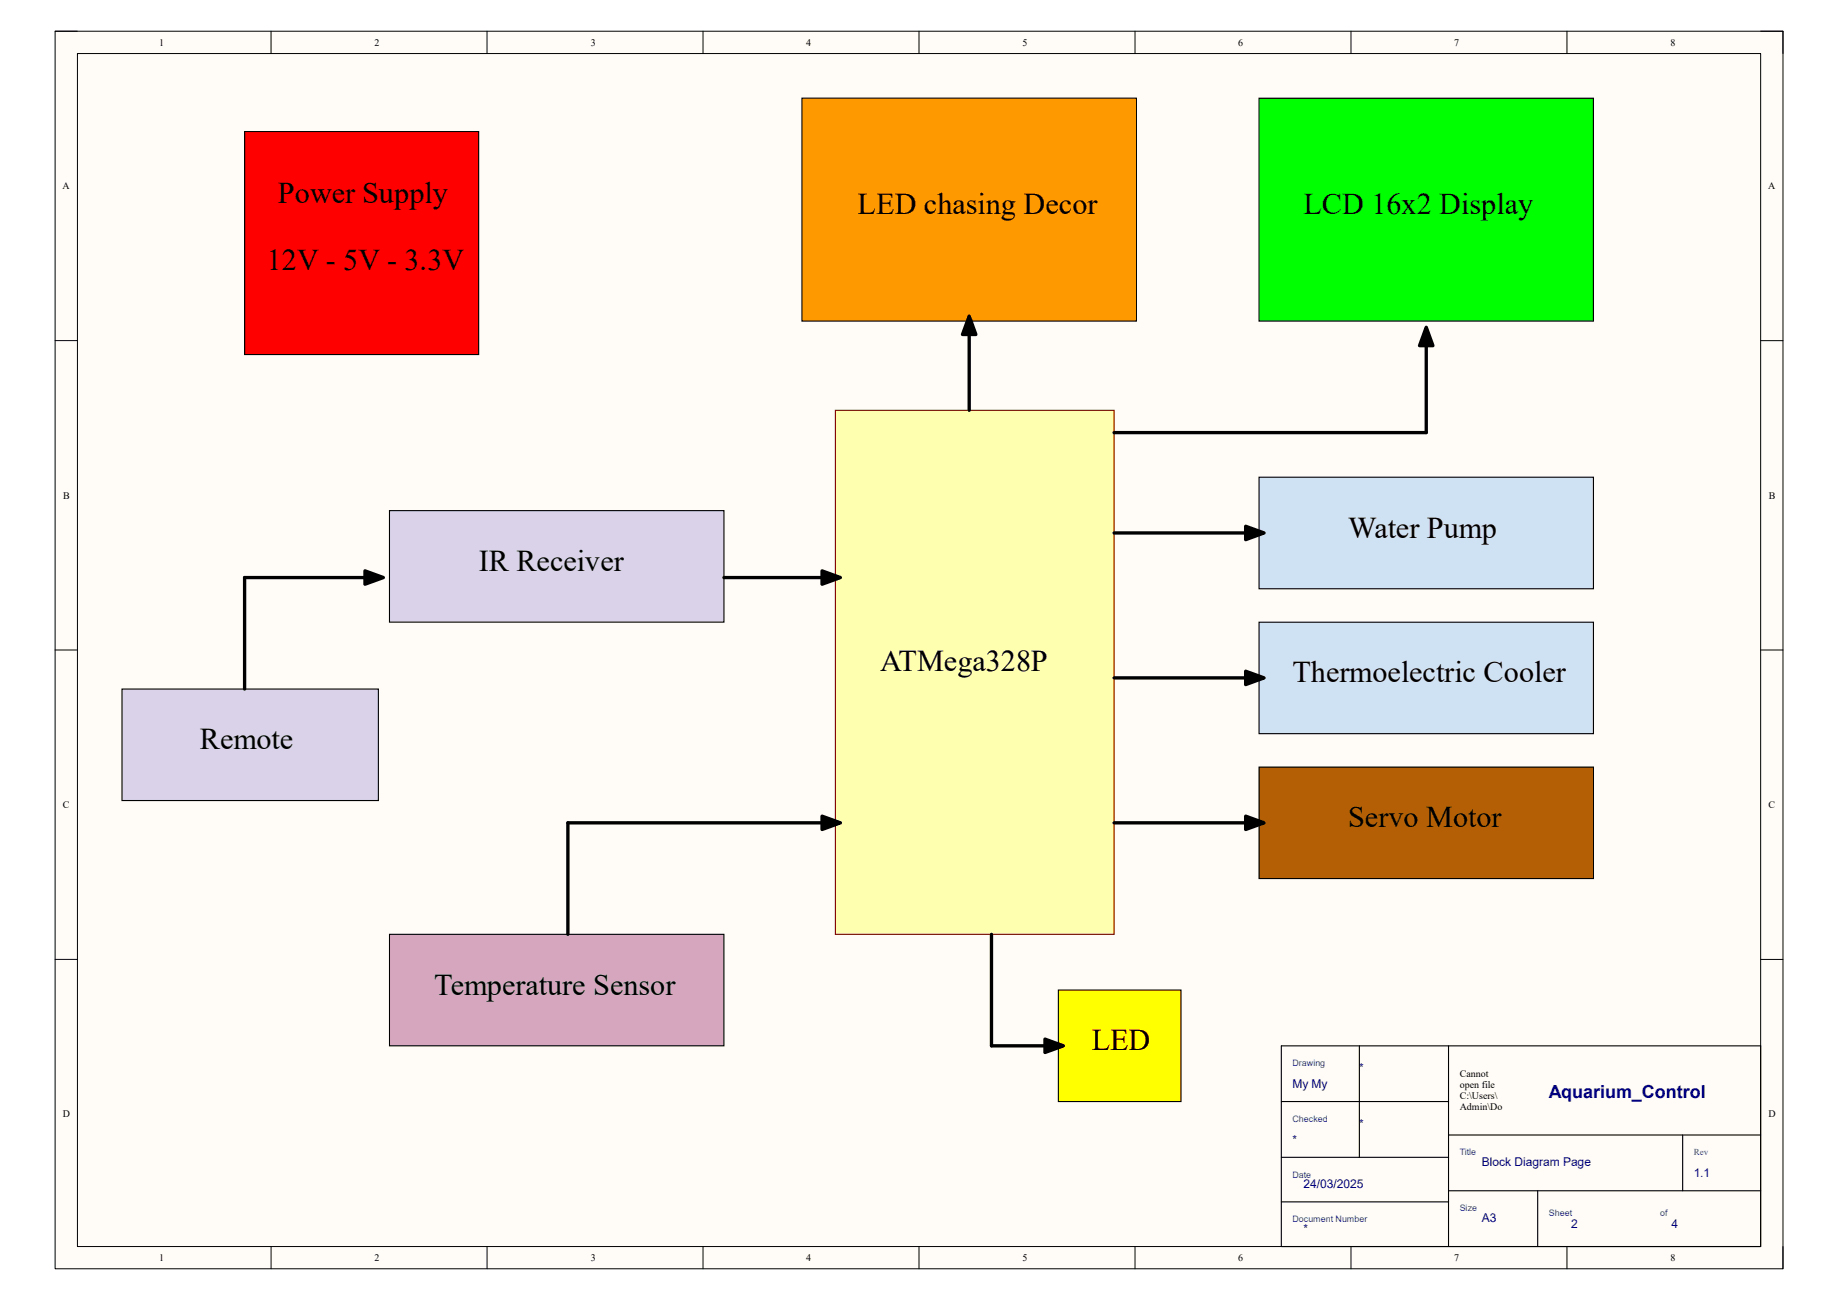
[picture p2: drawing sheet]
<svg xmlns="http://www.w3.org/2000/svg" width="420mm" height="297mm" viewBox="0 0 420 297" stroke-linecap="round" stroke-linejoin="round" font-family="sans-serif">
<path d="M12.6 7.1h394.8v282.8h-394.8z" fill-rule="evenodd" fill="#fffcf8"/>
<path d="M12.6 7.1h394.8v282.8h-394.8z" fill="none" stroke="#000" stroke-width=".23"/>
<path d="M17.7 12.2h384.6v272.6h-384.6z" fill-rule="evenodd" fill="#fffcf8"/>
<g fill="none" stroke="#000" stroke-width=".23">
<path d="M12.6 7.1h5.1M17.7 12.2h384.6v272.6h-384.6zM61.9 7.1v5.1M111.3 7.1v5.1M160.6 7.1v5.1M210 7.1v5.1M259.4 7.1v5.1M308.7 7.1v5.1M358.1 7.1v5.1M402.3 7.1h5.1v5.1M12.6 77.8h5.1M402.3 77.8h5.1"/>
<path d="M12.6 148.5h5.1M402.3 148.5h5.1M12.6 219.2h5.1M402.3 219.2h5.1M61.9 284.8v5.1M111.3 284.8v5.1M160.6 284.8v5.1M210 284.8v5.1M259.4 284.8v5.1M308.7 284.8v5.1M358.1 284.8v5.1M407.4 284.8v5.1"/>
</g>
<path d="M89 213.5h76.4v25.4h-76.4z" fill-rule="evenodd" fill="#d5a6bd"/>
<path d="M89 213.5h76.4v25.4h-76.4z" fill="none" stroke="#000" stroke-width=".25"/>
<path d="M241.8 226.2h28.1v25.5h-28.1z" fill-rule="evenodd" fill="#ff0"/>
<path d="M241.8 226.2h28.1v25.5h-28.1z" fill="none" stroke="#000" stroke-width=".25"/>
<path d="M287.7 109h76.4v25.5h-76.4z" fill-rule="evenodd" fill="#cfe2f3"/>
<path d="M287.7 109h76.4v25.5h-76.4z" fill="none" stroke="#000" stroke-width=".25"/>
<path d="M287.7 22.4h76.4v51h-76.4z" fill-rule="evenodd" fill="#0f0"/>
<path d="M287.7 22.4h76.4v51h-76.4z" fill="none" stroke="#000" stroke-width=".25"/>
<path d="M183.3 22.4h76.4v51h-76.4z" fill-rule="evenodd" fill="#f90"/>
<path d="M183.3 22.4h76.4v51h-76.4z" fill="none" stroke="#000" stroke-width=".25"/>
<path d="M190.9 93.7h63.7v119.8h-63.7z" fill-rule="evenodd" fill="#ffffb0"/>
<path d="M190.9 93.7h63.7v119.8h-63.7z" fill="none" stroke="#800000" stroke-width=".25"/>
<path d="M89 116.7h76.4v25.4h-76.4z" fill-rule="evenodd" fill="#d9d2e9"/>
<path d="M89 116.7h76.4v25.4h-76.4z" fill="none" stroke="#000" stroke-width=".25"/>
<path d="M27.9 157.4h58.6v25.5h-58.6z" fill-rule="evenodd" fill="#d9d2e9"/>
<path d="M27.9 157.4h58.6v25.5h-58.6zM292.8 238.9v45.9M292.8 239h109.5v45.8h-109.5M310.6 238.9v25.5M331 238.9v45.9M292.8 251.7h38.2M331 259.3h71.3M384.5 259.3v12.8M292.8 264.4h38.2M292.8 274.6h38.2M331 272.1h71.3M351.4 272.1v12.7" fill="none" stroke="#000" stroke-width=".25"/>
<path d="M287.7 142.2h76.4v25.4h-76.4z" fill-rule="evenodd" fill="#cfe2f3"/>
<path d="M287.7 142.2h76.4v25.4h-76.4z" fill="none" stroke="#000" stroke-width=".25"/>
<path d="M287.7 175.3h76.4v25.4h-76.4z" fill-rule="evenodd" fill="#b45f06"/>
<path d="M287.7 175.3h76.4v25.4h-76.4z" fill="none" stroke="#000" stroke-width=".25"/>
<path d="M55.9 30.1h53.5v50.9h-53.5z" fill-rule="evenodd" fill="#f00"/>
<path d="M55.9 30.1h53.5v50.9h-53.5z" fill="none" stroke="#000" stroke-width=".25"/>
<g fill="none" stroke="#000" stroke-width=".76">
<path d="M221.5 72.2l1.5 4.2h-3.1zM221.5 73.4v20.3M325.9 74.8l1.5 4.2h-3zM325.9 75.9v22.9h-71.3M83.4 130.4l4.2 1.6-4.2 1.5zM86.5 132h-30.6v25.4M165.4 132h25.5M187.8 130.4l4.2 1.6-4.2 1.5zM254.6 121.8h33.1M284.6 120.2l4.2 1.6-4.2 1.5zM254.6 154.9h33.1M284.6 153.4l4.2 1.5-4.2 1.5z"/>
<path d="M187.8 186.5l4.2 1.5-4.2 1.5zM190.9 188h-61.1v25.5M254.6 188h33.1M284.6 186.5l4.2 1.5-4.2 1.5zM226.6 213.5v25.4h15.2M238.8 237.4l4.2 1.5-4.2 1.6z"/>
</g>
<path d="M221.5 72.2l1.5 4.2h-3.1zM325.9 74.8l1.5 4.2h-3zM83.4 130.4l4.2 1.6-4.2 1.5zM187.8 130.4l4.2 1.6-4.2 1.5zM284.6 120.2l4.2 1.6-4.2 1.5zM284.6 153.4l4.2 1.5-4.2 1.5zM187.8 186.5l4.2 1.5-4.2 1.5zM284.6 186.5l4.2 1.5-4.2 1.5zM238.8 237.4l4.2 1.5-4.2 1.6z" fill="#000"/>
<g font-size="6.9">
<text x="63.5" y="46.4">Power Supply</text>
<text x="196" y="48.9">LED chasing Decor</text>
<text x="297.9" y="48.9">LCD 16x2 Display</text>
<text x="61" y="61.7">12V - 5V - 3.3V</text>
<text x="308.1" y="122.8">Water Pump</text>
<text x="109.4" y="130.4">IR Receiver</text>
<text x="201.1" y="153.4">ATMega328P</text>
<text x="295.3" y="155.9">Thermoelectric Cooler</text>
<text x="45.7" y="171.2">Remote</text>
<text x="308.1" y="189">Servo Motor</text>
<text x="99.2" y="227.2">Temperature Sensor</text>
<text x="249.5" y="240">LED</text>
</g>
<text font-size="4.1" fill="#000080" x="353.9" y="250.8">Aquarium_Control</text>
<g font-size="2.8" fill="#000080">
<text x="310.6" y="244.9">*</text>
<text x="295.3" y="248.5">My My</text>
<text x="310.6" y="257.7">*</text>
<text x="295.3" y="261.3">*</text>
<text x="338.6" y="266.4">Block Diagram Page</text>
<text x="387" y="268.9">1.1</text>
<text x="297.9" y="271.4">24/03/2025</text>
<text x="297.9" y="281.6">*</text>
<text x="338.6" y="279.1">A3</text>
<text x="359" y="280.6">2</text>
<text x="381.9" y="280.6">4</text>
</g>
<g font-size="2.3">
<text x="36.4" y="10.5">1</text>
<text x="85.6" y="10.5">2</text>
<text x="135" y="10.5">3</text>
<text x="184.2" y="10.5">4</text>
<text x="233.7" y="10.5">5</text>
<text x="283" y="10.5">6</text>
<text x="332.3" y="10.5">7</text>
<text x="381.7" y="10.5">8</text>
<text x="14.3" y="43.2">A</text>
<text x="404" y="43.2">A</text>
<text x="14.4" y="113.9">B</text>
<text x="404.2" y="113.9">B</text>
<text x="14.4" y="184.6">C</text>
<text x="404.1" y="184.6">C</text>
<text x="333.5" y="246">Cannot</text>
<text x="333.5" y="248.5">open file</text>
<text x="333.5" y="251">C:\Users\</text>
<text x="14.4" y="255.3">D</text>
<text x="333.5" y="253.6">Admin\Do</text>
<text x="404.1" y="255.3">D</text>
<text x="36.4" y="288.1">1</text>
<text x="85.6" y="288.1">2</text>
<text x="135" y="288.1">3</text>
<text x="184.2" y="288.1">4</text>
<text x="233.7" y="288.1">5</text>
<text x="283" y="288.1">6</text>
<text x="332.3" y="288.1">7</text>
<text x="381.7" y="288.1">8</text>
</g>
<text font-size="2.1" fill="#0b5394" x="387" y="263.9">Rev</text>
<g font-size="2" fill="#0b5394">
<text x="295.3" y="243.6">Drawing</text>
<text x="295.3" y="256.3">Checked</text>
<text x="333.5" y="263.9">Title</text>
<text x="295.3" y="269">Date</text>
<text x="295.3" y="279.2">Document Number</text>
<text x="333.5" y="276.7">Size</text>
<text x="353.9" y="277.8">Sheet</text>
<text x="379.4" y="277.8">of</text>
</g>
</svg>
